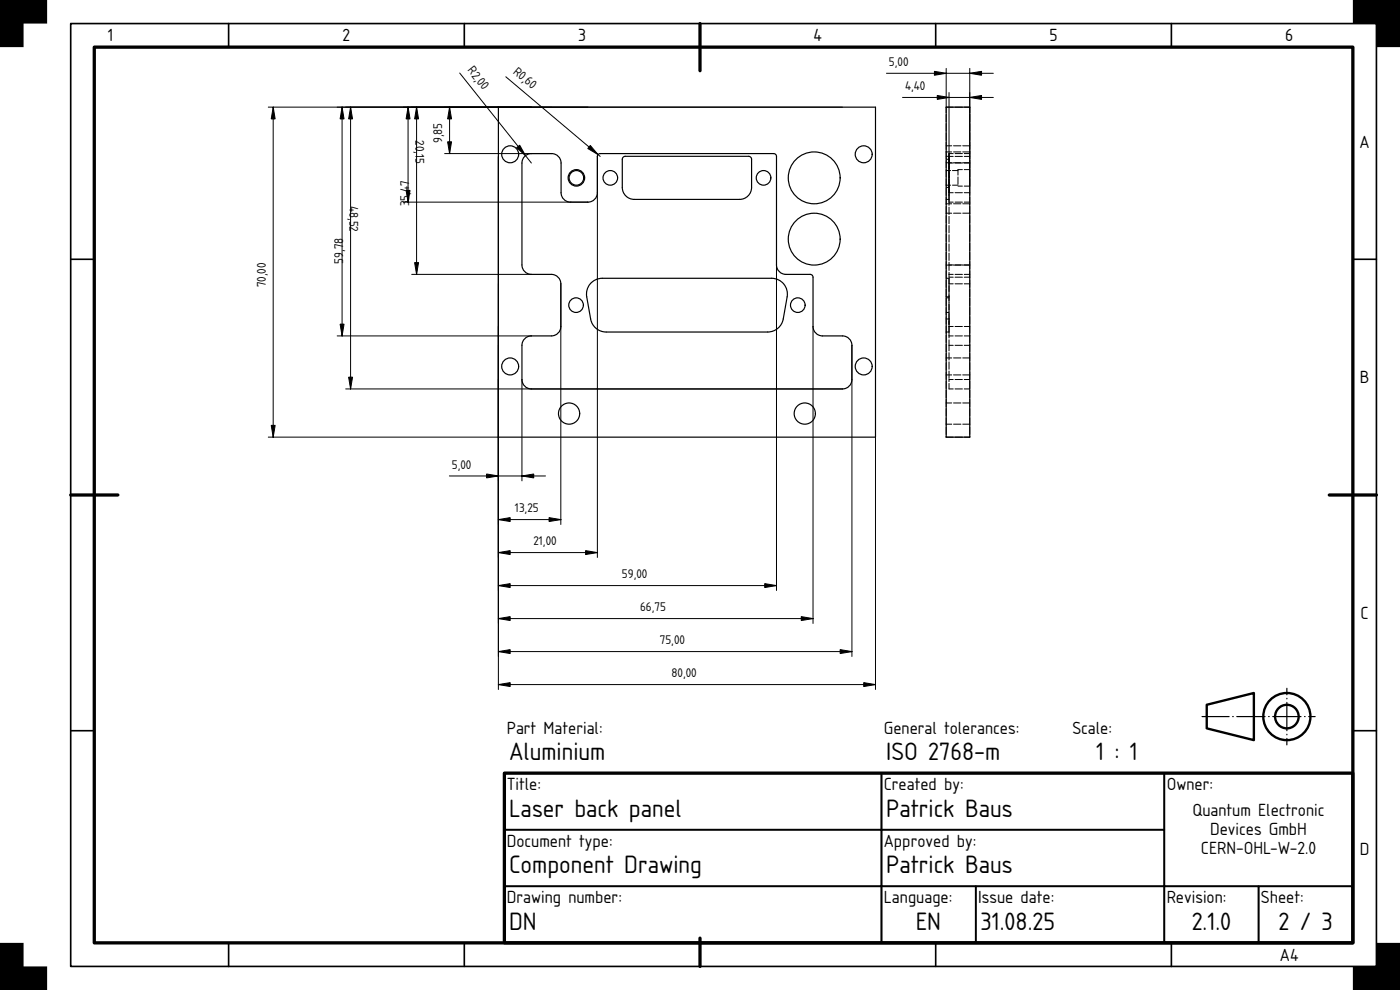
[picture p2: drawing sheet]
<svg xmlns="http://www.w3.org/2000/svg" width="297mm" height="210mm" viewBox="0 0 297 210" stroke-linecap="round" stroke-linejoin="round" font-family="sans-serif">
<path d="M20 10h267v190h-267zM148.5 5v10M15 105h10M282 105h10M107 164h180v36h-180zM148.5 199v6" fill="none" stroke="#000" stroke-width=".7"/>
<g fill="none" stroke="#000" stroke-width=".35">
<path d="M15 5h277v200h-277zM48.5 5v5M98.5 5v5M198.5 5v5M248.5 5v5M15 55h5M287 55h5M15 155h5M287 155h5M107 164h80v12h-80zM107 176h80v12h-80zM187 176h60v12h-60z"/>
<path d="M187 164h60v12h-60zM247 164h40v24h-40zM107 188h80v12h-80zM187 188h20v12h-20zM207 188h40v12h-40zM247 188h20v12h-20zM267 188h20v12h-20zM48.5 200v5M98.5 200v5M198.5 200v5M248.5 200v5"/>
</g>
<path d="M0 0h10v5h-5v5h-5zM287 0h10v10h-5v-5h-5zM0 200h5v5h5v5h-10zM292 200h5v10h-10v-5h5z" fill="#000"/>
<g fill="none" stroke="#000" stroke-width=".5">
<path d="M256 149.5l10-2.5v10l-10-2.5z"/>
<circle cx="273" cy="152" r="5"/>
<circle cx="273" cy="152" r="2.5"/>
</g>
<path d="M255 152h24" fill="none" stroke="#000" stroke-width=".25" stroke-dasharray="6 .7 .1 .7" stroke-dashoffset=".2"/>
<path d="M273 158v-12" fill="none" stroke="#000" stroke-width=".25" stroke-dasharray="6 .7 .1 .7" stroke-dashoffset="4.6"/>
<g fill="#fff">
<path d="M105.7 22.7h80v70h-80z" fill-rule="evenodd"/>
<path d="M111.3 33.2l.9-.6h.5h4.3a2 2 0 0 1 2 2v6.3a2 2 0 0 0 2 2h3.7a2 2 0 0 0 2-2v-7.7a.6 .6 0 0 1 .6-.6h36.8a.6 .6 0 0 1 .6 .6v23a2 2 0 0 0 2 2h5.2a.6 .6 0 0 1 .6 .6v10.5a2 2 0 0 0 2 2h4.2a2 2 0 0 1 2 2v7.2a2 2 0 0 1-2 2h-66a2 2 0 0 1-2-2v-7.2a2 2 0 0 1 2-2h4.3a2 2 0 0 0 2-2v-9.1a2 2 0 0 0-2-2h-4.3a2 2 0 0 1-2-2v-21.6l.1-.6z" fill-rule="evenodd"/>
<path d="M125.5 59.9l1.3-.7 1-.2h35.9a3.4 3.4 0 0 1 3.3 4l-.8 4.7a3.4 3.4 0 0 1-3.3 2.7h-34.3a3.3 3.3 0 0 1-3.3-2.7l-.9-5.2 .3-1.4z" fill-rule="evenodd"/>
<path d="M132.2 33.3l.4-.1h26.2a.63 .63 0 0 1 .6 .6v6a2.54 2.54 0 0 1-2.5 2.5h-22.3a2.54 2.54 0 0 1-2.6-2.5v-6z" fill-rule="evenodd"/>
<circle cx="172.7" cy="50.7" r="5.5"/>
<circle cx="172.7" cy="37.7" r="5.5"/>
<circle cx="170.7" cy="87.7" r="2.25"/>
<circle cx="120.7" cy="87.7" r="2.25"/>
<circle cx="183.2" cy="77.7" r="1.8"/>
<circle cx="108.2" cy="32.7" r="1.8"/>
<circle cx="108.2" cy="77.7" r="1.8"/>
<circle cx="183.2" cy="32.7" r="1.8"/>
<circle cx="122.3" cy="37.7" r="1.75"/>
<circle cx="129.5" cy="37.7" r="1.55"/>
<circle cx="162" cy="37.7" r="1.55"/>
<circle cx="122.3" cy="37.7" r="1.55"/>
<circle cx="122.2" cy="64.7" r="1.55"/>
<circle cx="169.2" cy="64.7" r="1.55"/>
</g>
<g fill="none" stroke="#000" stroke-width=".25">
<path d="M105.7 22.7h80v70h-80zM111.3 33.2l.9-.6h.5h4.3a2 2 0 0 1 2 2v6.3a2 2 0 0 0 2 2h3.7a2 2 0 0 0 2-2v-7.7a.6 .6 0 0 1 .6-.6h36.8a.6 .6 0 0 1 .6 .6v23a2 2 0 0 0 2 2h5.2a.6 .6 0 0 1 .6 .6v10.5a2 2 0 0 0 2 2h4.2a2 2 0 0 1 2 2v7.2a2 2 0 0 1-2 2h-66a2 2 0 0 1-2-2v-7.2a2 2 0 0 1 2-2h4.3a2 2 0 0 0 2-2v-9.1a2 2 0 0 0-2-2h-4.3a2 2 0 0 1-2-2v-21.6l.1-.6zM132.2 33.3l.4-.1h26.2a.63 .63 0 0 1 .6 .6v6a2.54 2.54 0 0 1-2.5 2.5h-22.3a2.54 2.54 0 0 1-2.6-2.5v-6zM125.5 59.9l1.3-.7 1-.2h35.9a3.4 3.4 0 0 1 3.3 4l-.8 4.7a3.4 3.4 0 0 1-3.3 2.7h-34.3a3.3 3.3 0 0 1-3.3-2.7l-.9-5.2 .3-1.4z"/>
<circle cx="108.2" cy="32.7" r="1.8"/>
<circle cx="122.3" cy="37.7" r="1.75"/>
<circle cx="122.3" cy="37.7" r="1.55"/>
<circle cx="129.5" cy="37.7" r="1.55"/>
<circle cx="162" cy="37.7" r="1.55"/>
<circle cx="172.7" cy="37.7" r="5.5"/>
<circle cx="183.2" cy="32.7" r="1.8"/>
<circle cx="172.7" cy="50.7" r="5.5"/>
<circle cx="108.2" cy="77.7" r="1.8"/>
<circle cx="122.2" cy="64.7" r="1.55"/>
<circle cx="169.2" cy="64.7" r="1.55"/>
<circle cx="183.2" cy="77.7" r="1.8"/>
<circle cx="120.7" cy="87.7" r="2.25"/>
<circle cx="170.7" cy="87.7" r="2.25"/>
</g>
<g fill="none" stroke="#000" stroke-width=".21">
<path d="M97.5 15.5l15.2 19.1M107.3 16.3l20 16.9M56.9 22.7h121.8M58 22.7v70M72.6 22.7v48.6M74.4 22.7v59.8M86.6 22.7v20.2M88.4 22.7v35.5M94.3 32.6h22.7M95.4 22.7v9.9M105.7 33.2v113.1M126.7 33.2v85.1"/>
<path d="M164.7 33.2v92.1M85.5 42.9h39.2M87.3 58.2h25.4M71.5 71.3h41.2M119 60.2v51.1M172.5 69.3v63M180.7 73.3v66M56.9 92.7h48.8M73.3 82.5h105.4M110.7 80.5v21.5M185.7 92.7v53.6M95.3 101h20.4"/>
<path d="M105.7 110.2h13.3M105.7 117.2h21M105.7 124.2h59M105.7 131.2h66.8M105.7 138.2h75M105.7 145.2h80"/>
</g>
<g fill="#000" stroke="#000" stroke-width=".21">
<path d="M58 22.7l.4 2.5h-.9zM72.6 22.7l.4 2.5h-.8zM74.4 22.7l.4 2.5h-.8zM86.6 22.7l.4 2.5h-.8zM88.4 22.7l.4 2.5h-.8zM95.4 22.7l.4 2.5h-.8zM95 30.1h.8l-.4 2.5zM109.6 31.3l.7-.5 1.2 2.2zM125.2 30.9l1.7 1.9-2.2-1.3zM86.2 40.4h.8l-.4 2.5zM88 55.7h.8l-.4 2.5zM72.2 68.8h.8l-.4 2.5z"/>
<path d="M57.5 90.2h.9l-.4 2.5zM74 80h.8l-.4 2.5zM103.2 100.5l2.5 .5-2.5 .4zM105.7 110.2l2.5-.4v.8zM105.7 117.2l2.5-.4v.8zM110.7 101l2.5-.5v.9zM116.5 109.8l2.5 .4-2.5 .4zM124.2 116.8l2.5 .4-2.5 .4zM105.7 124.2l2.5-.4v.8zM105.7 131.2l2.5-.4v.8zM105.7 138.2l2.5-.4v.8zM162.2 123.8l2.5 .4-2.5 .4z"/>
<path d="M170 130.8l2.5 .4-2.5 .4zM178.2 137.8l2.5 .4-2.5 .4zM105.7 145.2l2.5-.4v.8zM183.2 144.8l2.5 .4-2.5 .4z"/>
</g>
<path d="M200.7 22.7h5v70h-5z" fill-rule="evenodd" fill="#fff"/>
<path d="M200.7 22.7h5v70h-5z" fill="none" stroke="#000" stroke-width=".25"/>
<g fill="none" stroke="#000" stroke-width=".21" stroke-dasharray="1.6 .4" stroke-dashoffset=".4">
<path d="M200.7 22.7v70M200.7 33.2h.6M200.7 34.5h5M200.7 30.9h5M200.7 32.2h5M200.7 39.8h.6M200.7 33.8h.6M201.3 33.8v-.6M201.3 33.8v6M201.3 33.2v1.4M201.3 34.6v21.6M201.3 32.6v.6"/>
<path d="M201.3 34.6v-1.4M201.3 33.2v-.6M201.3 34.6v6.3M201.3 39.8v-5.2M201.3 34.6v-.8M201.3 39.8v1.1M201.3 33.2h.1M201.3 33.2v.6M203.2 36v3.5M203.2 36.2h-2.5M203.2 39.3h-2.5M205.7 22.7h-5"/>
<path d="M205.7 22.7v70M205.7 32.6h-4.4M205.7 36h-2.5M205.7 39.5h-2.5M205.7 33.2h-4.4M205.7 34.6h-4.4M200.7 59h.6M200.7 42.3h.6M200.7 56.2h5M200.7 45.2h5M200.7 43.2h5M201.3 56.2v2"/>
<path d="M201.3 59v4M201.3 42.3v-2.5M201.3 58.8v-.6M201.3 40.9v-1.1M201.3 40.9v1.4M201.3 42.3v.6M205.7 58.2h-4.4M205.7 42.9h-4.4M205.7 56.2h-4.4M205.7 58.8h-4.4M205.7 40.9h-4.4M200.7 70.4h.6"/>
<path d="M200.7 79.5h5M200.7 75.9h5M200.7 66.3h.6M200.7 63.2h.6M200.7 67.7h.6M200.7 63h.6M201.3 73.3v-2M201.3 73.3v7.2M201.3 67.7v-4.7M201.3 70.4v-2.7M201.3 69.3v-9.1M201.3 60.2v-1.4"/>
<path d="M201.3 69.3v1.1M201.3 70.4v.9M201.3 67.7v1.6M205.7 71.3h-4.4M205.7 69.3h-4.4M205.7 73.3h-4.4M205.7 60.2h-4.4M200.7 90h5M200.7 85.5h5M201.3 82.5v-2M205.7 92.7h-5M205.7 82.5h-4.4"/>
<path d="M205.7 80.5h-4.4"/>
</g>
<path d="M188.1 15.5h22.6M200.7 14.5v8.2M201.3 19.6v20.2M205.7 14.5v25.3M191.5 20.7h19.2" fill="none" stroke="#000" stroke-width=".21"/>
<path d="M198.2 15.1l2.5 .4-2.5 .5zM205.7 15.5l2.5-.4v.9zM198.8 20.3l2.5 .4-2.5 .4zM205.7 20.7l2.5-.4v.8z" fill="#000" stroke="#000" stroke-width=".21"/>
<g font-size="5">
<text x="108" y="161.2">Aluminium</text>
<text x="188" y="161.2">ISO 2768-m</text>
<text x="232.6" y="161.2">1 : 1</text>
<text x="108" y="173.2">Laser back panel</text>
<text x="188" y="173.2">Patrick Baus</text>
<text x="108" y="185.2">Component Drawing</text>
<text x="188" y="185.2">Patrick Baus</text>
<text x="108" y="197.2">DN</text>
<text x="194.3" y="197.2">EN</text>
<text x="208" y="197.2">31.08.25</text>
<text x="252.8" y="197.2">2.1.0</text>
<text x="271.2" y="197.2">2 / 3</text>
</g>
<g font-size="3.5">
<text x="22.9" y="8.8">1</text>
<text x="72.7" y="8.8">2</text>
<text x="122.7" y="8.8">3</text>
<text x="172.6" y="8.8">4</text>
<text x="222.6" y="8.8">5</text>
<text x="272.6" y="8.8">6</text>
<text x="288.4" y="31.3">A</text>
<text x="288.5" y="81.3">B</text>
<text x="288.6" y="131.3">C</text>
<text x="107.5" y="155.6">Part Material:</text>
<text x="187.5" y="155.6">General tolerances:</text>
<text x="227.5" y="155.6">Scale:</text>
<text x="107.5" y="167.6">Title:</text>
<text x="187.5" y="167.6">Created by:</text>
<text x="247.5" y="167.6">Owner:</text>
<text x="253" y="173.1">Quantum Electronic</text>
<text x="107.5" y="179.6">Document type:</text>
<text x="187.5" y="179.6">Approved by:</text>
<text x="256.7" y="177.1">Devices GmbH</text>
<text x="254.8" y="181.1">CERN-OHL-W-2.0</text>
<text x="288.5" y="181.3">D</text>
<text x="107.5" y="191.6">Drawing number:</text>
<text x="187.5" y="191.6">Language:</text>
<text x="207.5" y="191.6">Issue date:</text>
<text x="247.5" y="191.6">Revision:</text>
<text x="267.5" y="191.6">Sheet:</text>
<text x="271.5" y="203.8">A4</text>
</g>
<g font-size="2.5">
<text x="99.1" y="14.9" transform="rotate(51 99.1 14.9)">R2,00</text>
<text x="108.7" y="15.4" transform="rotate(40 108.7 15.4)">R0,60</text>
<text x="188.6" y="14">5,00</text>
<text x="192" y="19.1">4,40</text>
<text x="88.1" y="29.7" transform="rotate(90 88.1 29.7)">20,15</text>
<text x="93.8" y="30.4" transform="rotate(-90 93.8 30.4)">9,85</text>
<text x="74.1" y="43.6" transform="rotate(90 74.1 43.6)">48,52</text>
<text x="86.8" y="43.8" transform="rotate(-90 86.8 43.8)">35,47</text>
<text x="72.8" y="56" transform="rotate(-90 72.8 56)">59,78</text>
<text x="56.4" y="61" transform="rotate(-90 56.4 61)">70,00</text>
<text x="95.9" y="99.4">5,00</text>
<text x="109.2" y="108.6">13,25</text>
<text x="113.2" y="115.6">21,00</text>
<text x="131.9" y="122.6">59,00</text>
<text x="135.8" y="129.6">66,75</text>
<text x="140" y="136.6">75,00</text>
<text x="142.4" y="143.6">80,00</text>
</g>
</svg>
